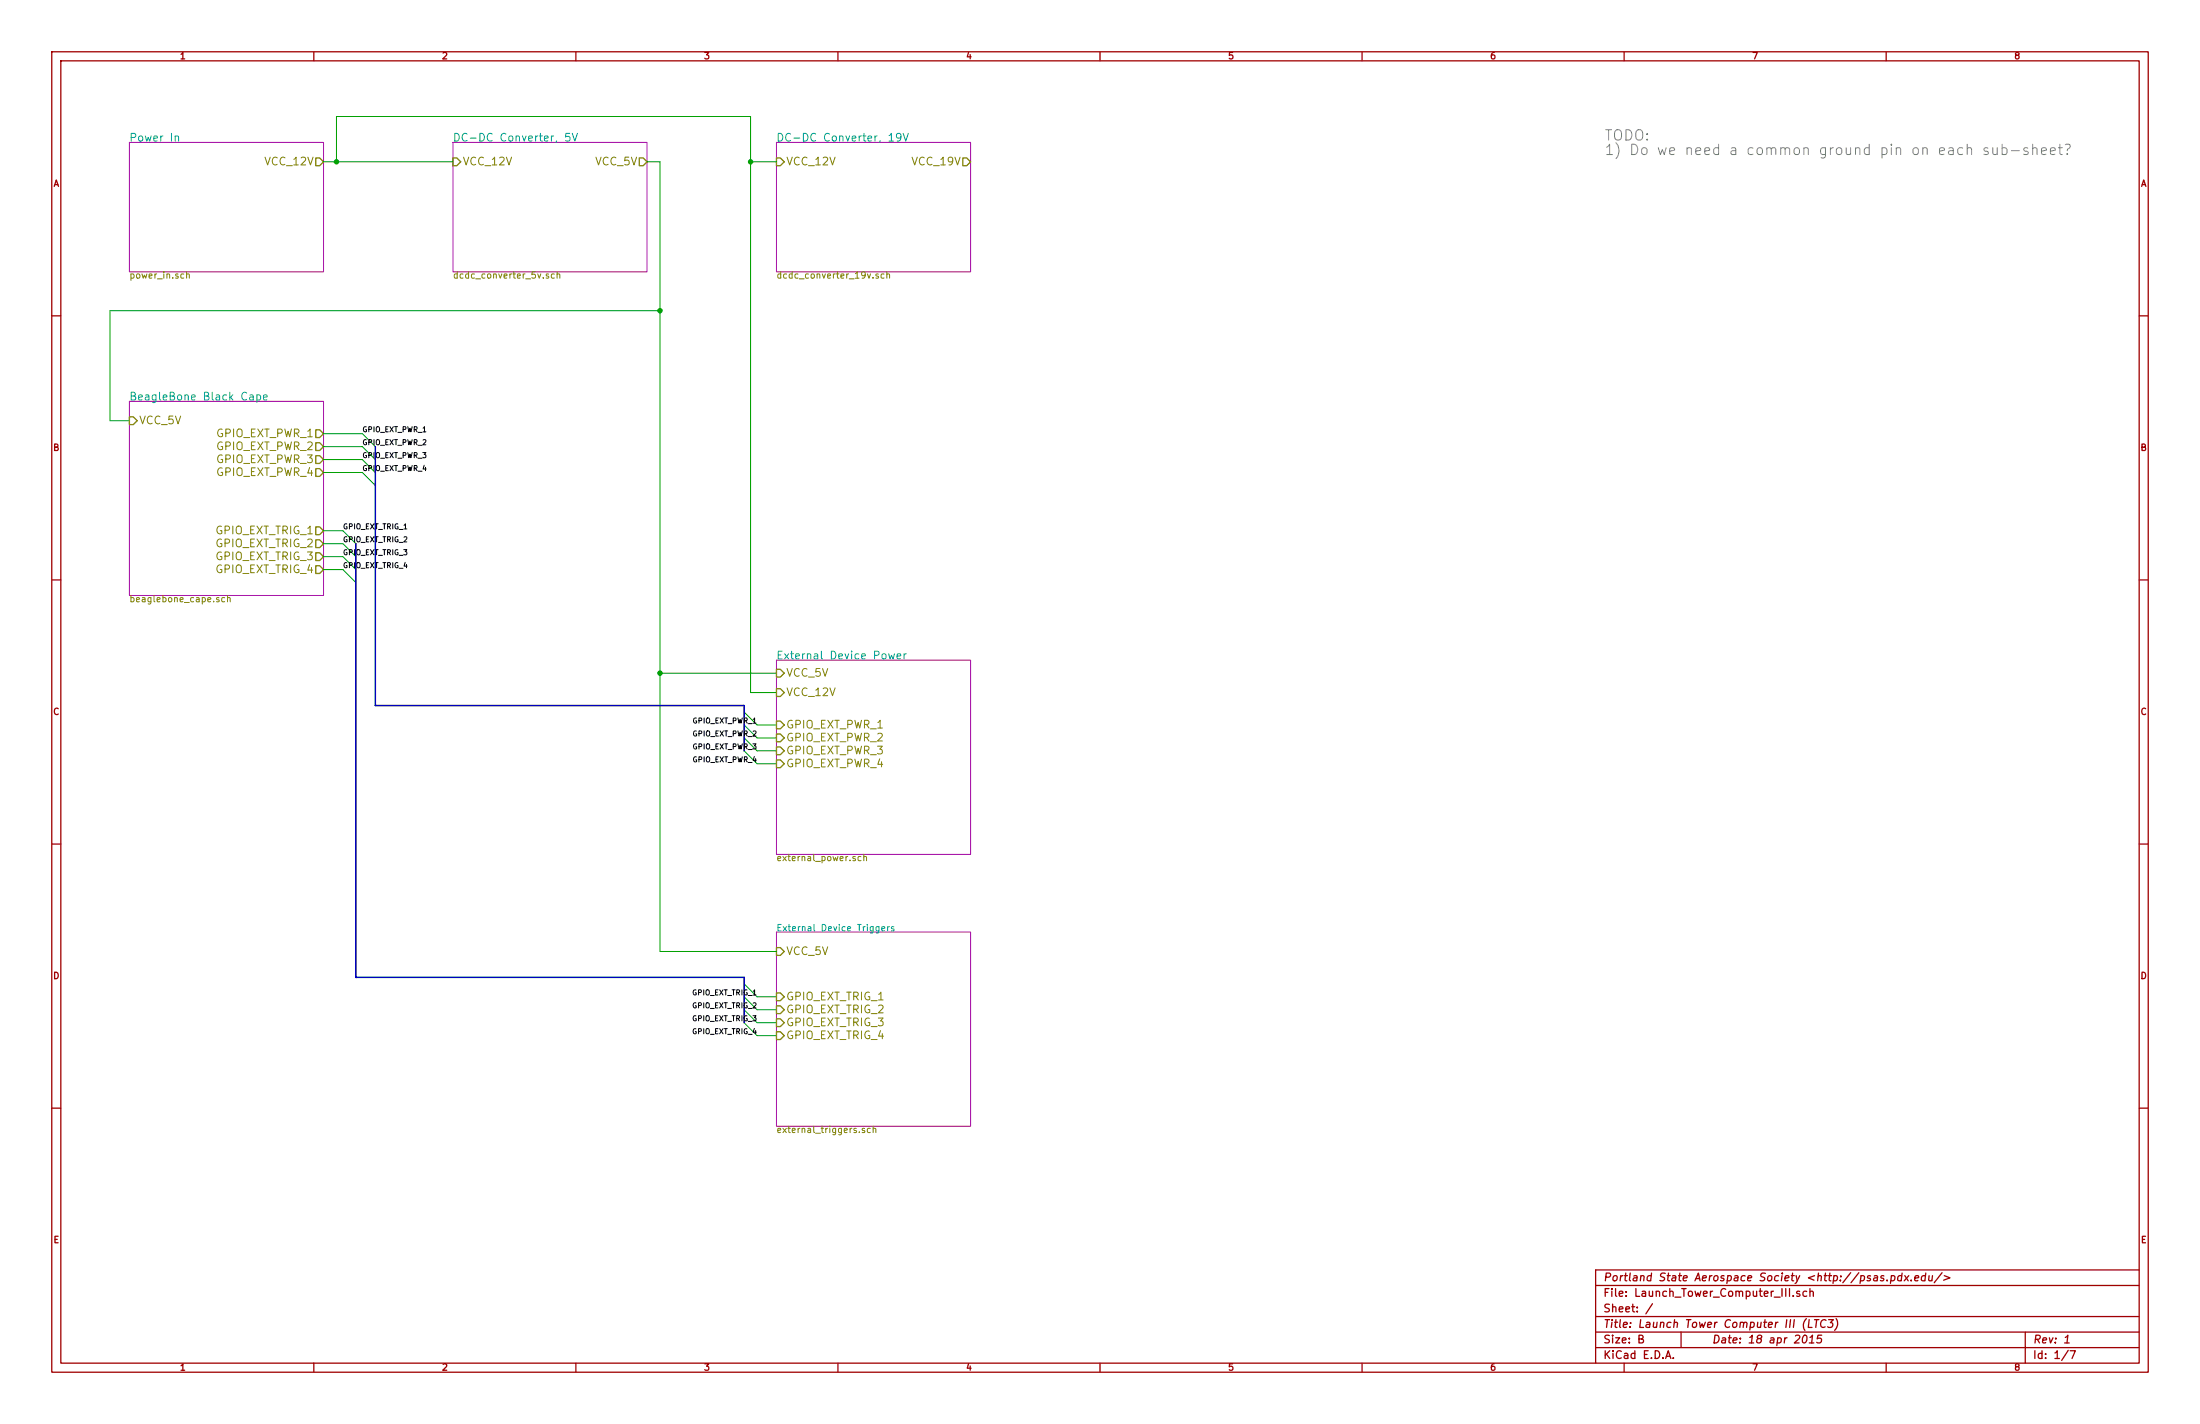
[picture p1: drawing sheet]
<svg xmlns="http://www.w3.org/2000/svg" width="432mm" height="279mm" viewBox="0 0 432 279" stroke-linecap="round" stroke-linejoin="round" font-family="sans-serif">
<g fill="none" stroke="#a00000" stroke-width=".25">
<path d="M10.2 10.2h411.4v259h-411.4zM11.9 11.9h408v255.6h-408zM61.6 10.2v1.7M113 10.2v1.7M164.5 10.2v1.7M215.9 10.2v1.7M267.3 10.2v1.7M318.8 10.2v1.7M370.2 10.2v1.7M10.2 62h1.7M419.9 62h1.7M10.2 113.8h1.7"/>
<path d="M419.9 113.8h1.7M10.2 165.6h1.7M419.9 165.6h1.7M10.2 217.4h1.7M419.9 217.4h1.7M313.2 252.2h106.7M313.2 258.3h106.7M324.3 255.8l-1.3 2M352 254.2v.2M353.2 253.4l-.3-.1-.3 .3 .1 .2 .5 .1v.4h-.6M354.5 258.7a1.78 1.78 0 0 0-.2 2.3M354.6 253.4l-.4-.1-.3 .3v.6l.3 .2 .4-.1"/>
<path d="M355.1 258.9l-.2 1.6h.8M355.2 253.5l.1-.1a.36 .36 0 0 1 .6 .2v.8M355.2 252.8v1.6M356.1 258.9h.9M356.6 258.9l-.2 1.6M358.4 259.1a.73 .73 0 0 0-1 .4 .73 .73 0 0 0 .5 1l.3-.2M358.9 258.9h.9l-.5 .6 .3 .1 .1 .2-.2 .6-.6 .1-.2-.2M360.4 258.7a1.78 1.78 0 0 1-.3 2.3M369.7 250.4l-.3-.1-.3 .3 .6 .3v.2l-.2 .2-.4-.1M370.4 251.2v.1M371.2 250.4l.5-.1 .2 .3-.1 .6-.2 .1-.5-.1M371.2 250.3l-.2 1.5"/>
<path d="M373.3 250.4l-.5-.1-.3 .3v.6l.2 .1 .5-.1M373.3 249.8l-.1 1.5M373.9 250.3l.6 1M374.6 250.3l-.9 1M375.1 251.2v.1M375.8 250.8l.8-.1-.1-.3h-.6l-.1 .7 .2 .2 .4-.1M377.9 250.4l-.4-.1-.4 .3v.6l.3 .1 .4-.1M378 249.8l-.2 1.5M378.6 250.3v.9l.3 .1 .3-.1M379.3 250.3l-.1 1M381.2 249.7l-1.6 2M381.6 250.3l1.1 .4-1.2 .5"/>
<path d="M419.9 249.2h-106.7v18.3M61.6 267.5v1.7M113 267.5v1.7M164.5 267.5v1.7M215.9 267.5v1.7M267.3 267.5v1.7M313.2 264.4h106.7M313.2 261.4h106.7M318.8 267.5v1.7M321.7 262.7l.7-.1 .1-.2-.1-.3-.7-.1v1.5h.6l.3-.3a.41 .41 0 0 0-.4-.5M326.9 266.5l.5-1.5 .5 1.5M327.1 266.1h.7"/>
<path d="M328.4 266.4v.1M329.9 261.4v3M354 262.1l.4-.1a.88 .88 0 0 1-.3 1.5l-.3-.1-.1-.5zM355.1 263.5h.9M355.2 262.4l.6-.4-.2 1.5M357.6 262h-.8l-.1 .7 .2-.1h.5l.1 .3-.1 .5-.3 .1-.5-.1M370.2 267.5v1.7M397.5 261.4v6.1M405.2 263.5h.9M405.4 262.4l.5-.4-.2 1.5M405.9 264.9l-1.3 2M406.3 265h1l-.6 1.5"/>
</g>
<path d="M25.4 27.9h38.1v25.4h-38.1zM88.9 27.9h38.1v25.4h-38.1zM152.4 27.9h38.1v25.4h-38.1zM25.4 78.7h38.1v38.1h-38.1zM152.4 129.5h38.1v38.1h-38.1zM152.4 182.9h38.1v38.1h-38.1z" fill="none" stroke="#a000a0" stroke-width=".2"/>
<g fill="none" stroke="#00a0a0" stroke-width=".2">
<path d="M34.4 26.8l.1-.1a.36 .36 0 0 1 .6 .2v.8M34.4 26.7v1M111.8 26.2h-.7l-.1 .7 .2-.2 .5 .1 .2 .3-.1 .5-.2 .1-.6-.1M112.3 26.2l.5 1.5 .5-1.5M174.5 26.6l.5-.4v1.5M174.5 27.7h.9M176.8 26.8l-.3 .3h-.4l-.2-.3 .2-.6h.4l.3 .1a1.16 1.16 0 0 1-.3 1.3l-.4 .1M177.3 26.2l.5 1.5 .5-1.5M49 77.5h.6l.1 1M49.7 77.9h-.5a.3 .3 0 0 0-.2 .3 .3 .3 0 0 0 .2 .3l.5-.1M50.4 77.5h.5l.3 .3-.1 .6-.2 .1-.5-.1M50.4 77.5v1.5"/>
<path d="M51.7 78l.8-.1-.1-.4h-.5l-.2 .2 .1 .7h.6M174.4 128.3l.3 1 .3-.7 .3 .7 .3-1M176.1 128.8l.7-.1-.1-.4h-.4l-.2 .2v.7h.6M177.4 128.3v1M177.9 128.3h-.3l-.2 .3M172.5 181.8v1.2h-.5M172.5 181.9l-.3-.1-.3 .2 .1 .6h.5M173.1 182.2l.6-.1-.1-.2-.3-.1-.2 .2v.6h.5M174.2 181.8v.9M174.6 181.8l-.4 .2M175.4 181.9l-.3-.1-.1 .2v.2l.4 .1v.3h-.4"/>
</g>
<g fill="none" stroke="#808000" stroke-width=".2">
<path d="M36.6 53.9l.5-.1 .1 .8M36.6 53.3v1.3M107.7 53.8l-.3-.1-.2 .2v.2l.5 .1v.3h-.5M108.8 53.8l-.4-.1-.2 .3 .1 .5h.5M109.3 53.9l.5-.1 .1 .8M109.3 53.3v1.3M172.4 53.8l-.3-.1-.2 .2 .1 .2 .4 .1v.3h-.5M173.5 53.8l-.3-.1-.3 .3 .1 .5h.5M174.1 53.9l.4-.1 .1 .8M174.1 53.3v1.3M44.1 117.3l-.4-.1-.2 .3 .1 .5h.5M44.7 117.4l.4-.1 .1 .8"/>
<path d="M44.7 116.8v1.3M169 168.1l-.4-.1-.2 .3 .1 .5h.5M169.5 168.2l.5-.1 .1 .8M169.5 167.6v1.3M169.7 221.4h-.3l-.2 .2 .1 .1 .4 .2v.3h-.5M170.8 221.4h-.3l-.3 .2 .1 .6h.5M171.4 221.5l.5-.1v.8M171.4 221v1.2"/>
</g>
<g fill="none" stroke="#808000" stroke-width=".25">
<path d="M62 31h.7l.8 .8-.8 .7h-.7zM88.9 31h.8l.7 .8-.7 .7h-.8zM125.5 31h.7l.8 .8-.8 .7h-.7zM152.4 31h.8l.7 .8-.7 .7h-.8zM189 31h.7l.8 .8-.8 .7h-.7zM25.4 81.8h.8l.7 .8-.7 .7h-.8zM62 84.3h.7l.8 .8-.8 .8h-.7zM62 86.9h.7l.8 .7-.8 .8h-.7zM62 89.4h.7l.8 .8-.8 .7h-.7zM62 91.9h.7l.8 .8-.8 .8h-.7zM62 103.4h.7l.8 .7-.8 .8h-.7zM62 105.9h.7l.8 .8-.8 .7h-.7z"/>
<path d="M62 108.5h.7l.8 .7-.8 .8h-.7zM62 111h.7l.8 .8-.8 .7h-.7zM152.4 135.1h.8l.7 .8-.7 .8h-.8zM152.4 131.3h.8l.7 .8-.7 .7h-.8zM152.4 141.5h.8l.7 .7-.7 .8h-.8zM152.4 144h.8l.7 .8-.7 .7h-.8zM152.4 149.1h.8l.7 .8-.7 .7h-.8zM152.4 146.6h.8l.7 .7-.7 .8h-.8zM152.4 194.8h.8l.7 .8-.7 .7h-.8zM152.4 185.9h.8l.7 .8-.7 .8h-.8zM152.4 197.4h.8l.7 .7-.7 .8h-.8zM152.4 199.9h.8l.7 .8-.7 .7h-.8z"/>
<path d="M152.4 202.4h.8l.7 .8-.7 .8h-.8z"/>
</g>
<g fill="none" stroke="#00a000" stroke-width=".2">
<path d="M63.5 31.8h25.4M66 31.8v-8.9h81.3v113h5.1M127 31.8h2.5v154.9h22.9M147.3 31.8h5.1M129.5 61h-107.9v21.6h3.8M63.5 85.1h7.6l2.6 2.5M63.5 87.6h7.6l2.6 2.6M63.5 90.2h7.6l2.6 2.5M63.5 92.7h7.6l2.6 2.6M63.5 104.1h3.8l2.5 2.6M63.5 106.7h3.8l2.5 2.5M63.5 109.2h3.8l2.5 2.6"/>
<path d="M63.5 111.8h3.8l2.5 2.5M129.5 132.1h22.9M146 139.7l2.6 2.5h3.8M146 142.2l2.6 2.6h3.8M146 144.8l2.6 2.5h3.8M146 147.3l2.6 2.6h3.8M146 193l2.6 2.6h3.8M146 195.6l2.6 2.5h3.8M146 198.1l2.6 2.6h3.8M146 200.7l2.6 2.5h3.8"/>
</g>
<g fill="#00a000" stroke="#00a000" stroke-width=".25">
<circle cx="66" cy="31.8" r=".41"/>
<circle cx="129.5" cy="61" r=".41"/>
<circle cx="147.3" cy="31.8" r=".41"/>
<circle cx="129.5" cy="132.1" r=".41"/>
</g>
<path d="M73.7 87.6v50.8h72.3v8.9M69.8 106.7v85.1h76.2v8.9" fill="none" stroke="#0000c0" stroke-width=".3"/>
<g fill="none" stroke="#808080" stroke-width=".2">
<path d="M390.2 29.1a.5 .5 0 0 0-.8 .2l.1 .3 .5 .1 .3 .2-.1 .4h-.2h-.6M391.1 29l.1 1.3h.5l.3-.2M392 29v1.3M393 29.1l.2-.1 .6 .1 .1 .3-.1 .7a.68 .68 0 0 1-.8 .2M393 28.3v2M394.8 29.6h1.5M398 29.1a.5 .5 0 0 0-.8 .2l.1 .3 .5 .1 .3 .2-.1 .4h-.2h-.6M399 29.2a.54 .54 0 0 1 .7-.1l.1 1.2M399 28.3v2M400.7 29.7l1-.2-.1-.4-.6-.1-.3 .3 .1 1h.8M402.4 29.7l1-.2-.1-.4-.6-.1-.3 .3 .1 1h.8M404 29h.8"/>
<path d="M404.3 28.3v1.7l.1 .3h.4M405.4 28.4l.6-.1a.51 .51 0 0 1 .3 .6 .51 .51 0 0 1-.5 .4l-.1 .3M405.7 30.1l.1 .2h-.1v-.2v.2"/>
</g>
<g font-size="2.8" fill="#808080">
<text x="315" y="27.7">TODO:</text>
<text x="315" y="30.5">1) Do we need a common ground pin on each sub-sheet?</text>
</g>
<g font-size="2.1" fill="#00a0a0">
<text x="25.4" y="27.8">Power In</text>
<text x="88.9" y="27.8">DC-DC Converter, 5V</text>
<text x="152.4" y="27.8">DC-DC Converter, 19V</text>
<text x="25.4" y="78.6">BeagleBone Black Cape</text>
<text x="152.4" y="129.4">External Device Power</text>
</g>
<g font-size="2.1" fill="#808000">
<text x="52.1" y="32.5">VCC_12V</text>
<text x="90.8" y="32.5">VCC_12V</text>
<text x="116.8" y="32.5">VCC_5V</text>
<text x="154.3" y="32.5">VCC_12V</text>
<text x="179.1" y="32.5">VCC_19V</text>
<text x="27.3" y="83.3">VCC_5V</text>
<text x="42.5" y="85.9">GPIO_EXT_PWR_1</text>
<text x="42.5" y="88.4">GPIO_EXT_PWR_2</text>
<text x="42.5" y="90.9">GPIO_EXT_PWR_3</text>
<text x="42.5" y="93.5">GPIO_EXT_PWR_4</text>
<text x="42.3" y="104.9">GPIO_EXT_TRIG_1</text>
<text x="42.3" y="107.4">GPIO_EXT_TRIG_2</text>
<text x="42.3" y="110">GPIO_EXT_TRIG_3</text>
<text x="42.3" y="112.5">GPIO_EXT_TRIG_4</text>
<text x="154.3" y="136.7">VCC_12V</text>
<text x="154.3" y="132.8">VCC_5V</text>
<text x="154.3" y="143">GPIO_EXT_PWR_1</text>
<text x="154.3" y="145.5">GPIO_EXT_PWR_2</text>
<text x="154.3" y="148.1">GPIO_EXT_PWR_3</text>
<text x="154.3" y="150.6">GPIO_EXT_PWR_4</text>
<text x="154.3" y="187.5">VCC_5V</text>
<text x="154.3" y="196.3">GPIO_EXT_TRIG_1</text>
<text x="154.3" y="198.9">GPIO_EXT_TRIG_2</text>
<text x="154.3" y="201.4">GPIO_EXT_TRIG_3</text>
<text x="154.3" y="204">GPIO_EXT_TRIG_4</text>
</g>
<g font-size="2.1" fill="#a00000">
<text x="314.7" y="251.5">Portland State Aerospace Society &lt;http://psas.pdx.edu/&gt;</text>
<text x="314.7" y="254.5">File: Launch_Tower_Computer_III.sch</text>
<text x="314.7" y="257.6">Sheet: /</text>
<text x="314.7" y="263.7">Size: B</text>
<text x="314.7" y="260.6">Title: Launch Tower Computer III (LTC3)</text>
<text x="336" y="263.7">Date: 18 apr 2015</text>
<text x="399" y="263.7">Rev: 1</text>
<text x="314.7" y="266.7">KiCad E.D.A.</text>
<text x="399" y="266.7">Id: 1/7</text>
</g>
<g font-size="1.8" fill="#a00000">
<text x="35.4" y="11.7">1</text>
<text x="86.8" y="11.7">2</text>
<text x="138.3" y="11.7">3</text>
<text x="189.7" y="11.7">4</text>
<text x="241.1" y="11.7">5</text>
<text x="292.6" y="11.7">6</text>
<text x="344" y="11.7">7</text>
<text x="395.5" y="11.7">8</text>
<text x="10.4" y="36.7">A</text>
<text x="420.1" y="36.7">A</text>
<text x="10.4" y="88.5">B</text>
<text x="420.1" y="88.5">B</text>
<text x="10.4" y="140.3">C</text>
<text x="420.1" y="140.3">C</text>
<text x="10.4" y="192.2">D</text>
<text x="420.1" y="192.2">D</text>
<text x="10.5" y="244">E</text>
<text x="420.2" y="244">E</text>
<text x="35.4" y="269">1</text>
<text x="86.8" y="269">2</text>
<text x="138.3" y="269">3</text>
<text x="189.7" y="269">4</text>
<text x="241.1" y="269">5</text>
<text x="292.6" y="269">6</text>
<text x="344" y="269">7</text>
<text x="395.5" y="269">8</text>
</g>
<g font-size="1.8" fill="#808000">
<text x="25.4" y="54.7">power_in.sch</text>
<text x="88.9" y="54.7">dcdc_converter_5v.sch</text>
<text x="152.4" y="54.7">dcdc_converter_19v.sch</text>
<text x="25.4" y="118.2">beaglebone_cape.sch</text>
<text x="152.4" y="169">external_power.sch</text>
<text x="152.4" y="222.4">external_triggers.sch</text>
</g>
<text font-size="1.8" fill="#00a0a0" x="152.4" y="182.8">External Device Triggers</text>
<g font-size="1.4">
<text x="71.1" y="84.8">GPIO_EXT_PWR_1</text>
<text x="71.1" y="87.4">GPIO_EXT_PWR_2</text>
<text x="71.1" y="89.9">GPIO_EXT_PWR_3</text>
<text x="71.1" y="92.5">GPIO_EXT_PWR_4</text>
<text x="67.3" y="103.9">GPIO_EXT_TRIG_1</text>
<text x="67.3" y="106.4">GPIO_EXT_TRIG_2</text>
<text x="67.3" y="109">GPIO_EXT_TRIG_3</text>
<text x="67.3" y="111.5">GPIO_EXT_TRIG_4</text>
<text x="135.8" y="142">GPIO_EXT_PWR_1</text>
<text x="135.8" y="144.5">GPIO_EXT_PWR_2</text>
<text x="135.8" y="147.1">GPIO_EXT_PWR_3</text>
<text x="135.8" y="149.6">GPIO_EXT_PWR_4</text>
<text x="135.8" y="195.3">GPIO_EXT_TRIG_1</text>
<text x="135.8" y="197.9">GPIO_EXT_TRIG_2</text>
<text x="135.8" y="200.4">GPIO_EXT_TRIG_3</text>
<text x="135.8" y="202.9">GPIO_EXT_TRIG_4</text>
</g>
</svg>
